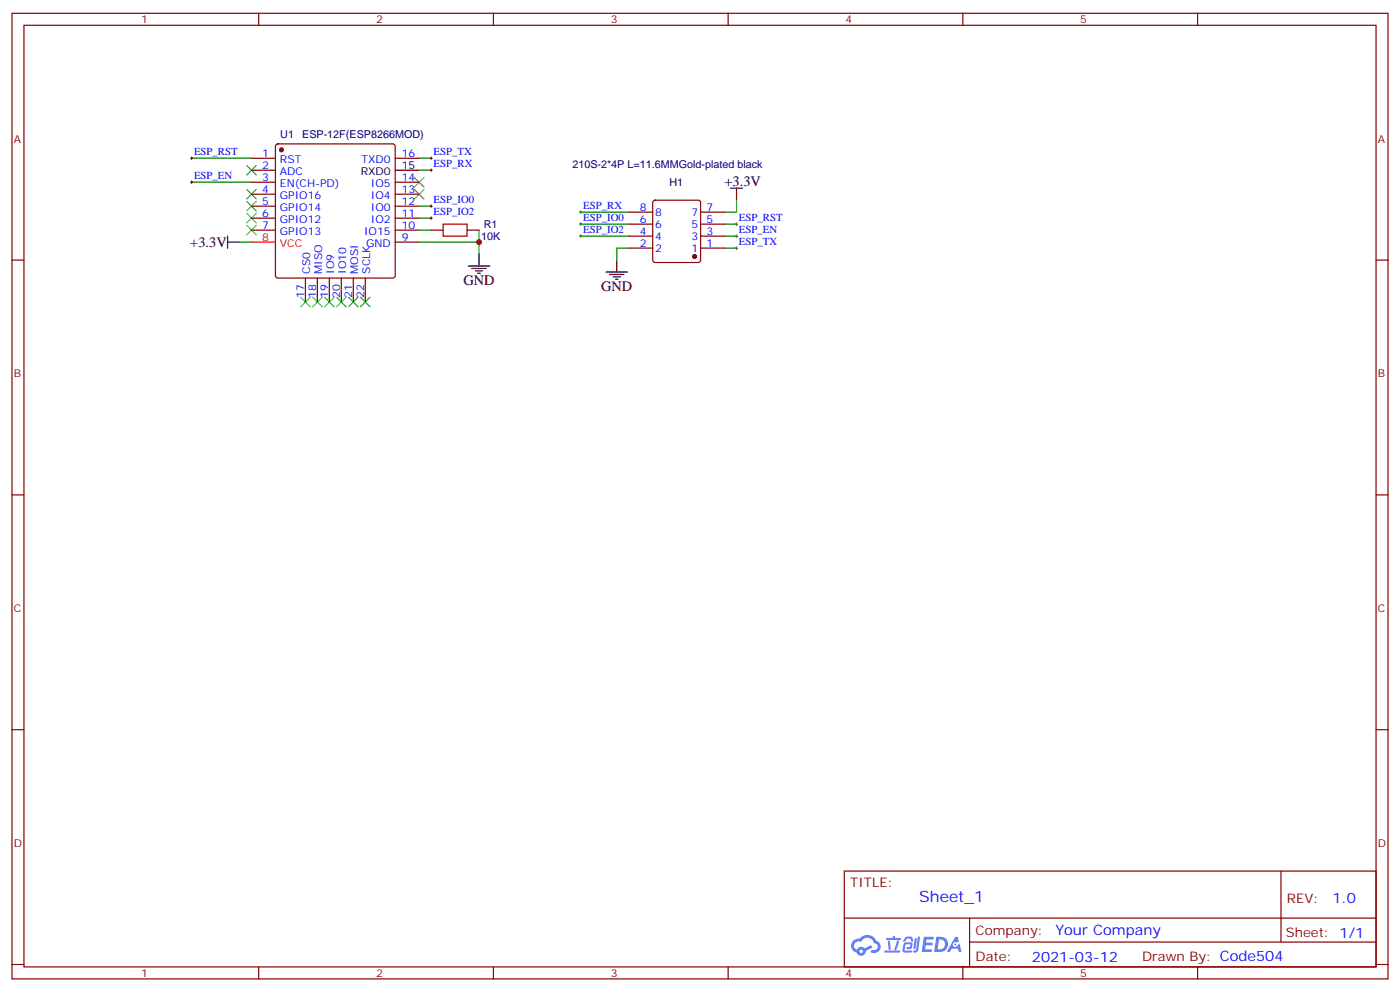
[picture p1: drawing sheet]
<svg xmlns="http://www.w3.org/2000/svg" width="412mm" height="292mm" viewBox="0 0 412 292" stroke-linecap="round" stroke-linejoin="round" font-family="sans-serif">
<g fill="none" stroke="#870000" stroke-width=".35">
<path d="M3.5 3.9h405.4v284.4h-405.4zM7.1 7.4h398.2v277.3h-398.2zM76.2 3.9v3.5M145.3 3.9v3.5M214.5 3.9v3.5M283.6 3.9v3.5M352.8 3.9v3.5M3.5 76.6h3.6M405.3 76.6h3.6M3.5 145.7h3.6M405.3 145.7h3.6M3.5 214.9h3.6"/>
<path d="M405.3 214.9h3.6M248.7 256.5h156.6v28.2h-156.6zM377.3 256.5v20.9M248.7 270.4h156.5M285.6 277.4h119.6M285.6 270.4v14.1M3.5 284h3.6M76.2 284.7v3.6M145.3 284.7v3.6M214.5 284.7v3.6M283.6 284.7v3.6M352.8 284.7v3.6"/>
<path d="M405.3 284h3.6"/>
</g>
<g fill="#5487ff">
<path d="M272.1 275.8h2.6l.3 .2-.1 .6h-2l-.1 1h1.6l.4 .4-.4 .4h-1.7l-.2 1.1 1.8 .1 .3 .3-.2 .4h-2.9z"/>
<path d="M281.4 275.9h.7l.4 1.3-.7 .3a.74 .74 0 0 0-1.1 .3 .74 .74 0 0 0 .5 1.1 .74 .74 0 0 0 .9-.7l.5-.3 .7 2.4h-.9l-.2-1h-1.9l-.5 1h-.9z"/>
<path d="M269.5 276.3h.6l-.4 2.9a.31 .31 0 0 1-.3 .3 .31 .31 0 0 1-.3-.3z"/>
<path d="M270.4 275.8h.6l-.5 4a.89 .89 0 0 1-.7 .7 .89 .89 0 0 1-.9-.3l1-.5z"/>
<path d="M266.8 276l.6-.2 1.2 .1 .5 1.3-.6 .1-.4-.9-1 .1a.95 .95 0 0 1-1 .8l-.1-.2z"/>
<path d="M266.4 277.7l1.8-.2a1.04 1.04 0 0 1 .6 1.1 1.04 1.04 0 0 1-.8 .9h-.7a.29 .29 0 0 1-.3-.4 .29 .29 0 0 1 .3-.2h.7l.2-.8h-1.4l-.4 1.8h1.9a.29 .29 0 0 1 .3 .3 .29 .29 0 0 1-.3 .3h-2l-.4-.3 .2-2.1z"/>
<path d="M260.5 279.9h4.4a.3 .3 0 0 1 .3 .3 .3 .3 0 0 1-.3 .3h-4.3z"/>
<path d="M264.3 277h.6l-.5 1.6a1.02 1.02 0 0 1-.7 1.2l-.2-.3z"/>
<path d="M261.5 277h.6l.3 2.4-.3 .3-.3-.2z"/>
<path d="M261.1 276.2h1.9l.2-.5h.5l-.1 .5h1.5a.29 .29 0 0 1 .3 .3 .29 .29 0 0 1-.3 .3h-3.9z"/>
<path d="M275.8 275.9l-.6 4.4h1.4a2.27 2.27 0 0 0 2.7-2.3 2.27 2.27 0 0 0-2.7-2.1zM276.6 276.6a1.5 1.5 0 0 1 1.8 1.6 1.5 1.5 0 0 1-1.9 1.3h-.3z"/>
<path d="M251.4 277a2.09 2.09 0 0 0 1 3.5 1.37 1.37 0 0 0 1.5 .9 1.37 1.37 0 0 0 1.1-1.4l2-1-.5-.7-1.8 1a1.4 1.4 0 0 0-2.3 .4 1.32 1.32 0 0 1-.6-1.9 1.32 1.32 0 0 1 1.9-.4 2.02 2.02 0 0 1 2-1.3 2.02 2.02 0 0 1 1.8 1.7 1.09 1.09 0 0 1 1.1 1.3 1.09 1.09 0 0 1-1.6 .7 .41 .41 0 0 0-.5 .3 .41 .41 0 0 0 .4 .5 1.89 1.89 0 0 0 2.4-1.2 1.89 1.89 0 0 0-1.2-2.4 2.98 2.98 0 0 0-5-.6l-1 .1zM253.2 280.1a.52 .52 0 0 1 1 0 .52 .52 0 0 1-1 0z"/>
<circle cx="281.4" cy="278.1" r=".28"/>
</g>
<g fill="none" stroke="#008700" stroke-width=".35">
<path d="M56.4 53.7h17.7M56.4 46.6h17.7M123.5 46.6h3.5M123.5 50.1h3.5M217 58.9v3.6h-3.6M70.6 71.3h3.5M123.5 71.3h17.6v3.5M123.5 60.7h3.5M123.5 64.2h3.5M123.5 67.8h3.5M141.1 67.8v3.5M171.1 66h14.1"/>
<path d="M171.1 69.5h14.1M171.1 62.5h14.1M185.2 73.1h-3.5v3.5M213.4 66h3.6M213.4 69.5h3.6M213.4 73.1h3.6"/>
</g>
<g fill="none" stroke="#000" stroke-width=".29">
<path d="M56.1 53.7h.7M56.1 46.6h.7M56.4 46.2v.8M56.4 53.3v.7M126.6 46.6h.8M126.6 50.1h.8M127 46.2v.8M127 49.8v.7M126.6 64.2h.8M126.6 60.7h.8M127 60.4v.7M127 63.9v.7"/>
<path d="M170.7 66h.7M170.7 69.5h.7M170.7 62.5h.7M171.1 62.1v.7M171.1 65.7v.7M171.1 69.2v.7M216.6 66h.7M216.6 69.5h.7M216.6 73.1h.7M217 65.7v.7M217 69.2v.7M217 72.7v.7"/>
</g>
<path d="M130.5 66h7.1v3.5h-7.1z" fill="none" stroke="#a10000" stroke-width=".35"/>
<g fill="none" stroke="#870000" stroke-width=".35">
<path d="M74.1 46.6h7M74.1 50.1h7M74.1 53.7h7M74.1 57.2h7M81.4 42.6l.4-.2h33.9l.5 .2 .2 .5v38.1l-.2 .5-.5 .2h-33.9l-.5-.3-.2-.4v-38.1zM116.4 46.6h7.1M116.4 53.7h7.1M116.4 57.2h7.1M192.5 59.2l.5-.3h12.7l.5 .3 .2 .5v16.9l-.3 .5-.4 .2h-12.7l-.5-.2-.2-.5v-16.9zM74.1 67.8h7M74.1 60.7h7M74.1 64.2h7"/>
<path d="M116.4 67.8h7.1M116.4 60.7h7.1M116.4 64.2h7.1M116.4 71.3h7.1M127 67.8h3.5M137.6 67.8h3.5M185.2 73.1h7.1M185.2 69.5h7.1M185.2 66h7.1M185.2 62.5h7.1M206.4 73.1h7M206.4 69.5h7"/>
<path d="M206.4 66h7M206.4 62.5h7M90 81.9v7M93.5 81.9v7M97 81.9v7M100.5 81.9v7M104.1 81.9v7M107.6 81.9v7"/>
</g>
<g fill="none" stroke="#000" stroke-width=".35">
<path d="M116.4 50.1h7.1M215.2 55.4h3.5M217 55.4v3.5M67 71.3h3.6M67 69.5v3.6M137.9 78.4h6.4M139 79.1h4.2M140.1 79.8h2.1M141.1 74.8v3.6M181.7 76.6v3.5M140.8 80.5h.7M178.5 80.1h6.4"/>
<path d="M179.6 80.8h4.2M180.6 81.5h2.1M181.3 82.2h.7"/>
</g>
<g fill="none" stroke="#3c3" stroke-width=".35">
<path d="M72.7 55.8l2.8 2.8M72.7 59.3l2.8 2.8M72.7 48.7l2.8 2.8M75.5 55.8l-2.8 2.8M75.5 59.3l-2.8 2.8M75.5 48.7l-2.8 2.8M122.1 55.8l2.8 2.8M122.1 52.2l2.8 2.9M124.9 55.8l-2.8 2.8M124.9 52.2l-2.8 2.9M72.7 62.8l2.8 2.9M72.7 66.4l2.8 2.8"/>
<path d="M75.5 62.8l-2.8 2.9M75.5 66.4l-2.8 2.8M88.5 87.5l2.9 2.8M91.4 87.5l-2.9 2.8M92.1 87.5l2.8 2.8M94.9 87.5l-2.8 2.8M95.6 87.5l2.8 2.8M98.4 87.5l-2.8 2.8M99.1 87.5l2.9 2.8M102 87.5l-2.9 2.8M102.7 87.5l2.8 2.8M105.5 87.5l-2.8 2.8"/>
<path d="M106.2 87.5l2.8 2.8M109 87.5l-2.8 2.8"/>
</g>
<g fill="#870000" stroke="#870000" stroke-width=".35">
<circle cx="82.9" cy="44.1" r=".53"/>
<circle cx="204.6" cy="75.5" r=".53"/>
</g>
<path d="M74.1 71.3h7" fill="none" stroke="#f00" stroke-width=".35"/>
<circle cx="141.1" cy="71.3" r=".88" fill="#c00"/>
<text font-size="4.6" fill="#00f" x="270.8" y="265.5">Sheet_1</text>
<g font-size="4.2">
<text x="213.4" y="54.7">+3.3V</text>
<text x="56.1" y="72.8">+3.3V</text>
<text x="136.5" y="84">GND</text>
<text x="177.1" y="85.8">GND</text>
</g>
<g font-size="4.2" fill="#00f">
<text x="392.5" y="265.8">1.0</text>
<text x="310.9" y="275.3">Your Company</text>
<text x="304" y="283.1">2021-03-12</text>
</g>
<g font-size="3.9" fill="#800">
<text x="250.5" y="261.1">TITLE:</text>
<text x="379.1" y="265.8">REV:</text>
<text x="287.4" y="275.3">Company:</text>
<text x="378.7" y="275.9">Sheet: 1/1</text>
<text x="287.4" y="283">Date:</text>
<text x="336.4" y="283.1">Drawn By: Code504</text>
</g>
<g font-size="3.2" fill="#800">
<text x="41.6" y="6.9">1</text>
<text x="110.8" y="6.9">2</text>
<text x="179.9" y="6.9">3</text>
<text x="249.1" y="6.9">4</text>
<text x="318.2" y="6.9">5</text>
<text x="4.1" y="42">A</text>
<text x="405.9" y="42">A</text>
<text x="4.1" y="111.2">B</text>
<text x="405.9" y="111.2">B</text>
<text x="4.1" y="180.3">C</text>
<text x="405.9" y="180.3">C</text>
<text x="4.1" y="249.4">D</text>
<text x="405.9" y="249.4">D</text>
<text x="41.6" y="287.7">1</text>
<text x="110.8" y="287.7">2</text>
<text x="179.9" y="287.7">3</text>
<text x="249.1" y="287.7">4</text>
<text x="318.2" y="287.7">5</text>
</g>
<g font-size="3.2" fill="#000080">
<text x="82.6" y="40.7">U1</text>
<text x="89" y="40.7">ESP-12F(ESP8266MOD)</text>
<text x="168.6" y="49.5">210S-2*4P L=11.6MMGold-plated black</text>
<text x="197.2" y="54.7">H1</text>
<text x="141.7" y="70.7">10K</text>
<text x="142.5" y="67.2">R1</text>
</g>
<g font-size="3.2" fill="#00f">
<text x="57.1" y="45.7">ESP_RST</text>
<text x="77.2" y="46.2">1</text>
<text x="118.4" y="46.2">16</text>
<text x="127.7" y="45.7">ESP_TX</text>
<text x="57.1" y="52.8">ESP_EN</text>
<text x="77.2" y="49.8">2</text>
<text x="77.2" y="53.3">3</text>
<text x="82.4" y="48">RST</text>
<text x="82.4" y="51.5">ADC</text>
<text x="106.5" y="48">TXD0</text>
<text x="118.4" y="53.3">14</text>
<text x="127.7" y="49.2">ESP_RX</text>
<text x="77.2" y="56.8">4</text>
<text x="82.4" y="55.1">EN(CH-PD)</text>
<text x="82.4" y="58.6">GPIO16</text>
<text x="109.3" y="58.6">IO4</text>
<text x="109.3" y="55.1">IO5</text>
<text x="118.4" y="56.8">13</text>
<text x="127.7" y="59.8">ESP_IO0</text>
<text x="77.2" y="60.4">5</text>
<text x="77.2" y="63.9">6</text>
<text x="82.4" y="62.1">GPIO14</text>
<text x="82.4" y="65.7">GPIO12</text>
<text x="109.3" y="65.7">IO2</text>
<text x="109.3" y="62.1">IO0</text>
<text x="118.4" y="63.9">11</text>
<text x="118.4" y="60.4">12</text>
<text x="127.7" y="63.4">ESP_IO2</text>
<text x="171.8" y="65.1">ESP_IO0</text>
<text x="171.8" y="61.6">ESP_RX</text>
<text x="188.5" y="65.7">6</text>
<text x="188.5" y="62.1">8</text>
<text x="193" y="63.5">8</text>
<text x="203.7" y="63.5">7</text>
<text x="208.1" y="65.7">5</text>
<text x="208.1" y="62.1">7</text>
<text x="217.7" y="65.1">ESP_RST</text>
<text x="77.2" y="67.4">7</text>
<text x="82.4" y="69.2">GPIO13</text>
<text x="107.2" y="69.2">IO15</text>
<text x="118.4" y="70.9">9</text>
<text x="118.4" y="67.4">10</text>
<text x="171.8" y="68.7">ESP_IO2</text>
<text x="188.5" y="69.2">4</text>
<text x="193" y="70.6">4</text>
<text x="193" y="67.1">6</text>
<text x="203.7" y="70.6">3</text>
<text x="203.7" y="67.1">5</text>
<text x="208.1" y="69.2">3</text>
<text x="217.7" y="68.7">ESP_EN</text>
<text x="107.8" y="72.7">GND</text>
<text x="188.5" y="72.7">2</text>
<text x="193" y="74.1">2</text>
<text x="203.7" y="74.1">1</text>
<text x="208.1" y="72.7">1</text>
<text x="217.7" y="72.2">ESP_TX</text>
<text x="91.4" y="80.6" transform="rotate(-90 91.4 80.6)">CS0</text>
<text x="94.9" y="80.6" transform="rotate(-90 94.9 80.6)">MISO</text>
<text x="98.4" y="80.6" transform="rotate(-90 98.4 80.6)">IO9</text>
<text x="102" y="80.6" transform="rotate(-90 102 80.6)">IO10</text>
<text x="105.5" y="80.6" transform="rotate(-90 105.5 80.6)">MOSI</text>
<text x="109" y="80.6" transform="rotate(-90 109 80.6)">SCLK</text>
<text x="89.6" y="87.9" transform="rotate(-90 89.6 87.9)">17</text>
<text x="93.1" y="87.9" transform="rotate(-90 93.1 87.9)">18</text>
<text x="96.7" y="87.9" transform="rotate(-90 96.7 87.9)">19</text>
<text x="100.2" y="87.9" transform="rotate(-90 100.2 87.9)">20</text>
<text x="103.7" y="87.9" transform="rotate(-90 103.7 87.9)">21</text>
<text x="107.2" y="87.9" transform="rotate(-90 107.2 87.9)">22</text>
</g>
<g font-size="3.2">
<text x="106.3" y="51.5">RXD0</text>
<text x="118.4" y="49.8">15</text>
</g>
<g font-size="3.2" fill="#f00">
<text x="77.2" y="70.9">8</text>
<text x="82.4" y="72.7">VCC</text>
</g>
</svg>
